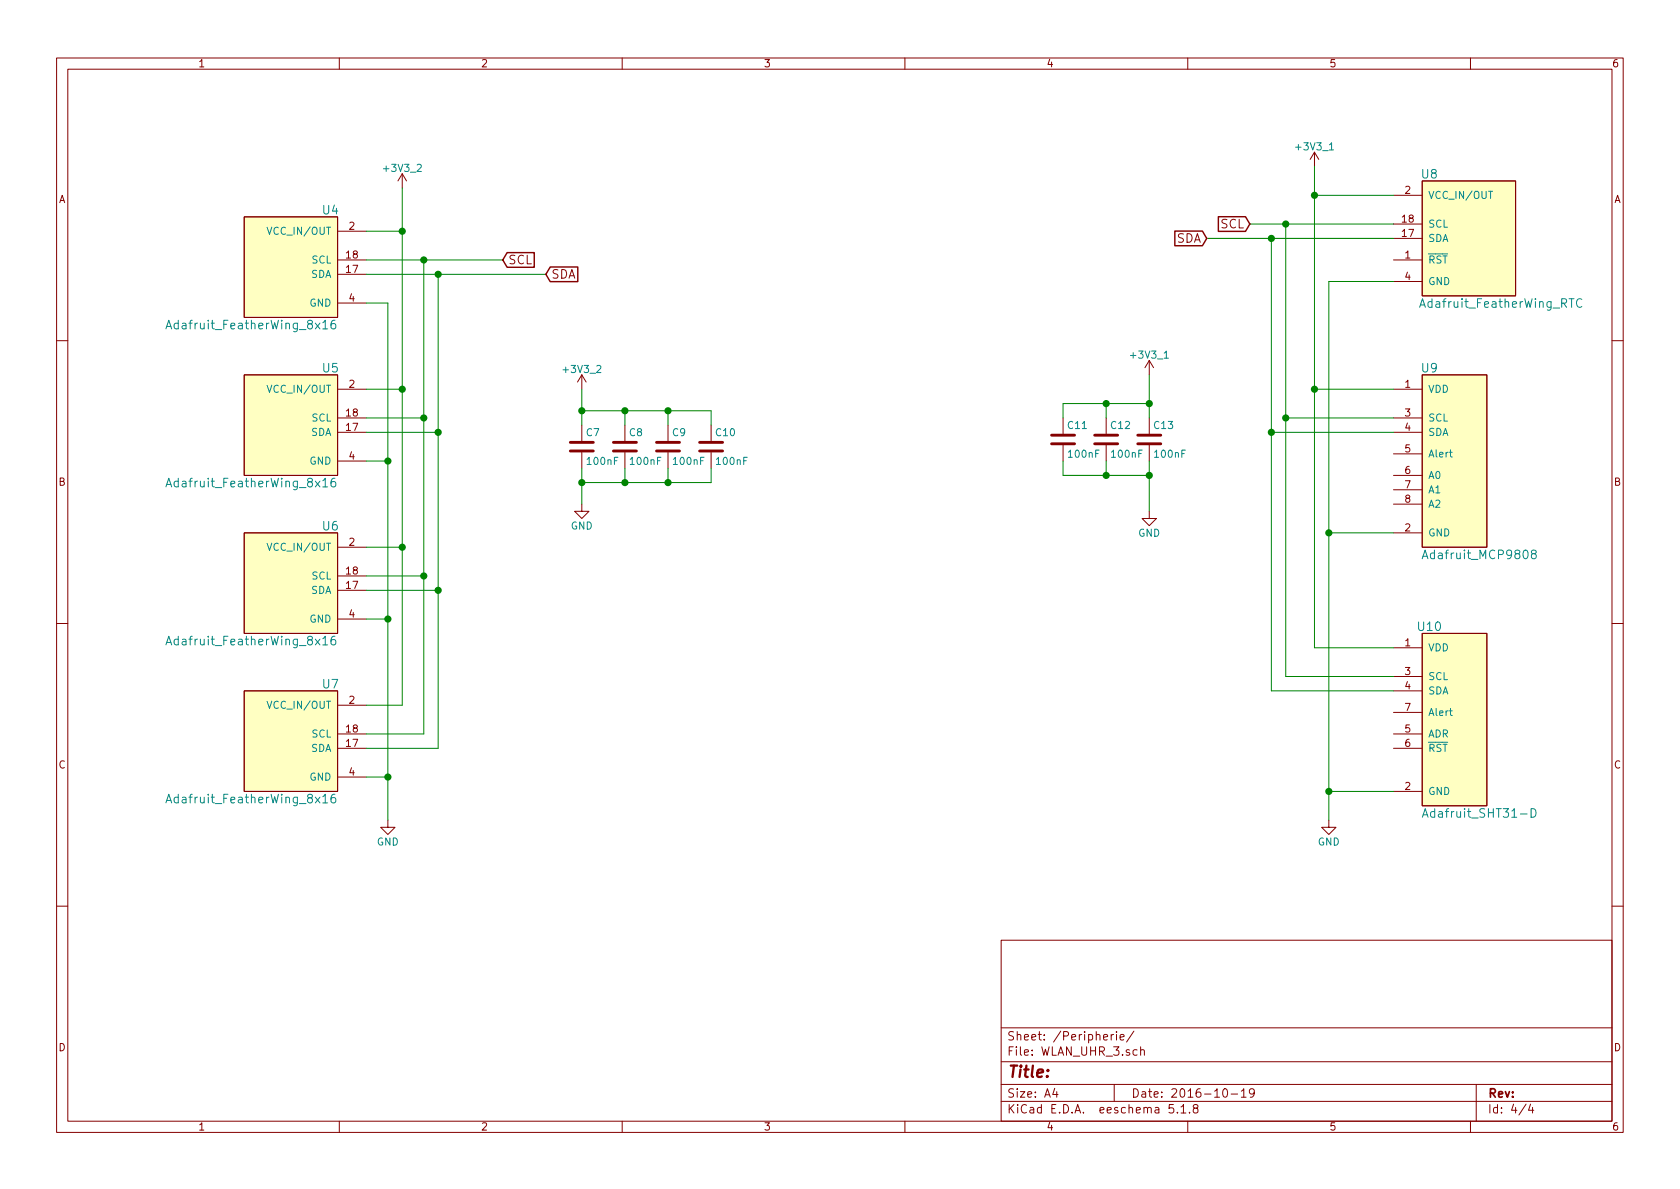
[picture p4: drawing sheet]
<svg xmlns="http://www.w3.org/2000/svg" width="297mm" height="210mm" viewBox="0 0 297 210" stroke-linecap="round" stroke-linejoin="round" font-family="sans-serif">
<g fill="none" stroke="#840000" stroke-width=".18">
<path d="M10 10.3h277v189.9h-277zM12 12.2h273v186.1h-273zM17.8 18h.1M60 10.3v1.9M110 10.3v1.9M160 10.3v1.9M210 10.3v1.9M260 10.3v1.9M293.4 11.7h.1M43.2 38.3h16.5v17.8h-16.5zM71.1 30.7l-.7 1.3M71.1 30.7v2.6"/>
<path d="M71.1 30.7l.8 1.3M232.4 26.9l-.8 1.3M232.4 26.9v2.6M232.4 26.9l.8 1.3M246.4 34.5h5.1M246.4 39.6h5.1M251.5 32h16.5v20.3h-16.5zM17.8 46h.1M59.7 46h5.1M59.7 40.9h5.1M59.7 53.6h5.1M59.7 48.5h5.1"/>
<path d="M246.4 46h5.1M246.4 49.8h5.1M246.4 42.2h5.1M10 60.2h2M17.8 73.9h.1M43.2 66.3h16.5v17.8h-16.5zM59.7 68.8h5.1M59.7 73.9h5.1M59.7 76.4h5.1M102.9 66.3l-.8 1.3M102.9 66.3v2.5M102.9 75.2v2.8"/>
<path d="M102.9 66.3l.7 1.3M110.5 75.2v2.8M118.1 75.2v2.8M125.7 75.2v2.8M188 73.9v2.8M188 78.7v2.8M195.6 73.9v2.8M195.6 78.7v2.8M203.2 63.7v2.6M203.2 73.9v2.8M203.2 78.7v2.8M203.2 63.7l-.8 1.3"/>
<path d="M203.2 63.7l.8 1.3M246.4 68.8h5.1M246.4 73.9h5.1M246.4 76.4h5.1M251.5 66.3h11.4v30.5h-11.4zM285 60.2h2M43.2 94.2h16.5v17.8h-16.5zM59.7 81.5h5.1M59.7 96.8h5.1M102.9 89.1v1.3h1.2l-1.2 1.3-1.3-1.3h1.3M102.9 80v2.8M110.5 80v2.8"/>
<path d="M118.1 80v2.8M125.7 80v2.8M203.2 90.4v1.3h1.3l-1.3 1.3-1.3-1.3h1.3M246.4 94.2h5.1M246.4 80.3h5.1M246.4 84.1h5.1M246.4 86.6h5.1M246.4 89.1h5.1M10 110.3h2M17.8 101.8h.1M59.7 109.5h5.1M59.7 104.4h5.1"/>
<path d="M59.7 101.8h5.1M246.4 114.5h5.1M246.4 119.6h5.1M251.5 112h11.4v30.5h-11.4zM285 110.3h2M43.2 122.2h16.5v17.7h-16.5zM59.7 129.8h5.1M59.7 132.3h5.1M59.7 124.7h5.1M59.7 137.4h5.1M246.4 139.9h5.1M246.4 122.2h5.1"/>
<path d="M246.4 129.8h5.1M246.4 132.3h5.1M246.4 126h5.1M68.6 145v1.3h1.2l-1.2 1.3-1.3-1.3h1.3M234.9 145v1.3h1.3l-1.3 1.3-1.2-1.3h1.2M10 160.2h2M177 166.3h108v32h-108zM285 160.2h2M60 198.3v1.9M110 198.3v1.9M160 198.3v1.9M177 194.8h108"/>
<path d="M177 191.8h108M177 187.8h108M177 181.8h108M186.5 192.5l-.4 1h1M186.8 193v1M196.5 182.9v1M196.9 182.9l-.4 .3M197 191.8v3M197.4 182.4v.2M197.4 182.9v1M198 183.4l.8-.1-.1-.3-.4-.1-.3 .2 .1 .7h.6M200.5 182.3l-1.3 2"/>
<path d="M201 185.7l-.4-.1-.3 .3 .1 .6 .2 .1 .4-.1M201.7 185.7h.1a.37 .37 0 0 1 .5 .1v.8M201.7 185.1v1.5M207.5 195.3h-.7l-.1 .7 .2-.1 .5 .1 .1 .2v.5l-.2 .1-.6-.1M208.2 196.7v.1M208.8 195.8l.4-.5v1.5M208.8 196.8h.9M210 198.3v1.9M210.3 196.7v.1M211.3 196l-.3-.3 .1-.3a.48 .48 0 0 1 .7 .1l-.1 .4a.52 .52 0 0 0-.6 .2 .52 .52 0 0 0 0 .6l.4 .1 .3-.1v-.4l-.3-.3M216.3 192.7l.4-.2a.94 .94 0 0 1 0 1.5 .79 .79 0 0 1-.4-1.3zM217.7 193.5h1.1"/>
<path d="M219.5 193l.4-.5v1.5M219.5 194h.8M221.8 193.2l-.3 .3h-.3l-.3-.3v-.4l.2-.2 .4-.1 .2 .2a1.13 1.13 0 0 1-.2 1.2l-.4 .1M260 198.3v1.9M261 191.8v6.5M269.8 195.2l-1.2 2M270.6 195.2l-.3 1.1h.9M271 195.8v1"/>
</g>
<g fill="#ffffc2" stroke="#ffffc2" stroke-width=".18">
<path d="M251.5 66.3h11.4v30.5h-11.4z"/>
<path d="M251.5 32h16.5v20.3h-16.5z"/>
<path d="M43.2 38.3h16.5v17.8h-16.5z"/>
<path d="M251.5 112h11.4v30.5h-11.4z"/>
<path d="M43.2 66.3h16.5v17.8h-16.5z"/>
<path d="M43.2 94.2h16.5v17.8h-16.5z"/>
<path d="M43.2 122.2h16.5v17.7h-16.5z"/>
</g>
<g fill="none" stroke="#008484" stroke-width=".18">
<path d="M235.1 26.5h.7M263.2 33.8h.7M29.3 58.2l.5-1.6 .6 1.6M29.5 57.7h.7M47.2 40.2l.5 1.2 .4-1.2M57.1 58.2h.8M59.2 56.6a.59 .59 0 0 0-.7 .7v.6l.2 .2 .4 .1 .2-.2 .1-.5-.2-.2-.4-.1-.3 .3M279.7 53a.62 .62 0 0 0-.8 0 .62 .62 0 0 0-.2 .7 .56 .56 0 0 0 .3 .6 .56 .56 0 0 0 .7-.1M47.2 68.1l.5 1.3 .4-1.3M205.8 63.3h.8M256.3 80h.5M256.5 79.5v1.1l.3 .2"/>
<path d="M29.3 86.1l.5-1.5 .6 1.5M29.5 85.7h.7M47.2 96.1l.5 1.2 .4-1.2M57.1 86.1h.8M59.2 84.6a.59 .59 0 0 0-.7 .6v.6l.2 .2 .4 .1 .2-.2 .1-.5-.2-.2h-.4l-.3 .2M251.5 98.8l.5-1.5 .5 1.5M271 97.9l-.2-.1v-.4l.2-.1 .6 .1v.2l-.1 .3-.7 .2v.5a.48 .48 0 0 0 .8 0 .48 .48 0 0 0-.1-.6l-.2-.1M29.3 114l.5-1.5 .6 1.5M29.5 113.6h.7M57.1 114h.8M59.2 112.5a.59 .59 0 0 0-.7 .7v.5l.2 .3h.4l.2-.1 .1-.5-.2-.2-.4-.1-.3 .3M47.2 124l.5 1.3 .4-1.3"/>
<path d="M256.3 125.7h.5M256.5 125.3v1.1l.3 .1M29.3 142l.5-1.5 .6 1.5M29.5 141.5h.7M57.1 142h.8M59.2 140.5a.59 .59 0 0 0-.7 .6v.6l.2 .2 .4 .1 .2-.2 .1-.5-.2-.2-.4-.1-.3 .3M251.5 144.5l.5-1.5 .5 1.5M251.6 144.1h.7M270.7 143a.77 .77 0 0 1 .9 .8 .77 .77 0 0 1-.9 .7z"/>
</g>
<g fill="none" stroke="#840000" stroke-width=".51">
<path d="M100.8 79.8h4.1M100.8 78.2h4.1M108.5 79.8h4M108.5 78.2h4M116.1 79.8h4M116.1 78.2h4M123.7 79.8h4.1M123.7 78.2h4.1M185.9 78.5h4.1M185.9 77h4.1M193.5 78.5h4.1M193.5 77h4.1"/>
<path d="M201.2 78.5h4M201.2 77h4"/>
</g>
<g fill="none" stroke="#008400" stroke-width=".18">
<path d="M71.1 33.3v91.4h-6.3M221 39.6h25.4M227.3 39.6v80h19.1M232.4 34.5h14M232.4 29.5v85h14M64.8 40.9h6.3M64.8 53.6h3.8v91.4M64.8 46h24.1M64.8 48.5h31.7M74.9 46v83.8h-10.1M77.5 48.5v83.8h-12.7M213.4 42.2h33"/>
<path d="M224.8 42.2v80h21.6M246.4 49.8h-11.5v95.2M64.8 68.8h6.3M64.8 73.9h10.1M64.8 76.4h12.7M102.9 72.6h22.8v2.6M102.9 68.8v6.4M110.5 72.6v2.6M118.1 72.6v2.6M195.6 71.4v2.5M203.2 71.4h-15.2v2.5M203.2 66.3v7.6"/>
<path d="M224.8 76.4h21.6M227.3 73.9h19.1M232.4 68.8h14M64.8 96.8h6.3M64.8 81.5h3.8M102.9 82.8v6.3M110.5 82.8v2.5M118.1 82.8v2.5M125.7 82.8v2.5h-22.8M188 81.5v2.6h15.2M195.6 81.5v2.6M203.2 81.5v8.9"/>
<path d="M234.9 94.2h11.5M64.8 109.5h3.8M64.8 101.8h10.1M64.8 104.4h12.7M64.8 137.4h3.8M234.9 139.9h11.5"/>
</g>
<path d="M215.4 38.3h4.8l.8 1.3-.8 1.3h-4.8zM89.7 44.7h4.8v2.6h-4.8l-.8-1.3zM97.3 47.2h4.9v2.6h-4.9l-.8-1.3zM207.7 40.9h4.9l.8 1.3-.8 1.3h-4.9z" fill="none" stroke="#840000" stroke-width=".25"/>
<g fill="#008400" stroke="#008400" stroke-width=".25">
<circle cx="102.9" cy="85.3" r=".51"/>
<circle cx="195.6" cy="84.1" r=".51"/>
<circle cx="203.2" cy="84.1" r=".51"/>
<circle cx="110.5" cy="85.3" r=".51"/>
<circle cx="118.1" cy="85.3" r=".51"/>
<circle cx="195.6" cy="71.4" r=".51"/>
<circle cx="203.2" cy="71.4" r=".51"/>
<circle cx="232.4" cy="34.5" r=".51"/>
<circle cx="227.3" cy="39.6" r=".51"/>
<circle cx="227.3" cy="73.9" r=".51"/>
<circle cx="224.8" cy="42.2" r=".51"/>
<circle cx="224.8" cy="76.4" r=".51"/>
<circle cx="74.9" cy="46" r=".51"/>
<circle cx="77.5" cy="48.5" r=".51"/>
<circle cx="74.9" cy="73.9" r=".51"/>
<circle cx="77.5" cy="76.4" r=".51"/>
<circle cx="74.9" cy="101.8" r=".51"/>
<circle cx="77.5" cy="104.4" r=".51"/>
<circle cx="232.4" cy="68.8" r=".51"/>
<circle cx="118.1" cy="72.6" r=".51"/>
<circle cx="71.1" cy="40.9" r=".51"/>
<circle cx="71.1" cy="68.8" r=".51"/>
<circle cx="71.1" cy="96.8" r=".51"/>
<circle cx="235" cy="139.9" r=".51"/>
<circle cx="235" cy="94.2" r=".51"/>
<circle cx="68.6" cy="81.5" r=".51"/>
<circle cx="68.6" cy="109.5" r=".51"/>
<circle cx="68.6" cy="137.4" r=".51"/>
<circle cx="102.9" cy="72.6" r=".51"/>
<circle cx="110.5" cy="72.6" r=".51"/>
</g>
<text font-size="2.8" fill="#840000" x="178" y="190.5">Title:</text>
<g font-size="2.1" fill="#008484">
<text x="251.4" y="31.6">U8</text>
<text x="57.1" y="37.9">U4</text>
<text x="30.4" y="58.2">Adafruit_FeatherWing_8x16</text>
<text x="251.6" y="54.4">Adafruit_FeatherWing_RTC</text>
<text x="57.1" y="65.9">U5</text>
<text x="251.4" y="65.9">U9</text>
<text x="30.4" y="86.2">Adafruit_FeatherWing_8x16</text>
<text x="57.1" y="93.8">U6</text>
<text x="252.2" y="98.9">Adafruit_MCP9808</text>
<text x="250.8" y="111.6">U10</text>
<text x="30.4" y="114.1">Adafruit_FeatherWing_8x16</text>
<text x="57.1" y="121.7">U7</text>
<text x="30.4" y="142.1">Adafruit_FeatherWing_8x16</text>
<text x="252.6" y="144.6">Adafruit_SHT31-D</text>
</g>
<g font-size="2.1" fill="#840000">
<text x="215.8" y="40.4">SCL</text>
<text x="89.8" y="46.7">SCL</text>
<text x="208" y="42.9">SDA</text>
<text x="97.4" y="49.3">SDA</text>
<text x="178" y="184">Sheet: /Peripherie/</text>
<text x="178" y="186.7">File: WLAN_UHR_3.sch</text>
<text x="178" y="196.9">KiCad E.D.A. eeschema 5.1.8</text>
<text x="178" y="194.1">Size: A4</text>
<text x="200" y="194.1">Date: 2016-10-19</text>
<text x="263" y="194.1">Rev:</text>
<text x="263" y="196.9">Id: 4/4</text>
</g>
<g font-size="1.8" fill="#840000">
<text x="35" y="11.9">1</text>
<text x="85" y="11.9">2</text>
<text x="135" y="11.9">3</text>
<text x="185" y="11.9">4</text>
<text x="235" y="11.9">5</text>
<text x="285" y="11.9">6</text>
<text x="10.4" y="35.9">A</text>
<text x="248.4" y="34.3">2</text>
<text x="285.4" y="35.9">A</text>
<text x="61.7" y="40.6">2</text>
<text x="248" y="41.9">17</text>
<text x="248" y="39.4">18</text>
<text x="61.3" y="45.7">18</text>
<text x="248.4" y="45.7">1</text>
<text x="61.3" y="48.3">17</text>
<text x="61.7" y="53.3">4</text>
<text x="248.4" y="49.5">4</text>
<text x="61.7" y="68.6">2</text>
<text x="248.4" y="68.6">1</text>
<text x="61.3" y="76.2">17</text>
<text x="61.3" y="73.7">18</text>
<text x="248.4" y="73.7">3</text>
<text x="248.4" y="76.2">4</text>
<text x="61.7" y="81.3">4</text>
<text x="248.4" y="80">5</text>
<text x="248.4" y="83.8">6</text>
<text x="10.4" y="85.9">B</text>
<text x="248.4" y="86.4">7</text>
<text x="248.4" y="88.9">8</text>
<text x="285.4" y="85.9">B</text>
<text x="248.4" y="94">2</text>
<text x="61.3" y="101.6">18</text>
<text x="61.7" y="96.5">2</text>
<text x="61.3" y="104.1">17</text>
<text x="61.7" y="109.2">4</text>
<text x="248.4" y="114.3">1</text>
<text x="248.4" y="119.4">3</text>
<text x="61.7" y="124.5">2</text>
<text x="248.4" y="121.9">4</text>
<text x="248.4" y="125.7">7</text>
<text x="61.3" y="129.5">18</text>
<text x="248.4" y="129.5">5</text>
<text x="10.4" y="135.9">C</text>
<text x="61.3" y="132.1">17</text>
<text x="61.7" y="137.2">4</text>
<text x="248.4" y="132.1">6</text>
<text x="285.4" y="135.9">C</text>
<text x="248.4" y="139.7">2</text>
<text x="10.4" y="185.9">D</text>
<text x="285.4" y="185.9">D</text>
<text x="35" y="199.9">1</text>
<text x="85" y="199.9">2</text>
<text x="135" y="199.9">3</text>
<text x="185" y="199.9">4</text>
<text x="235" y="199.9">5</text>
<text x="285" y="199.9">6</text>
</g>
<g font-size="1.8" fill="#008484">
<text x="229.3" y="26.6">+3V3_1</text>
<text x="68" y="30.4">+3V3_2</text>
<text x="252.5" y="35.2">VCC_IN/OUT</text>
<text x="48" y="41.5">VCC_IN/OUT</text>
<text x="252.5" y="40.3">SCL</text>
<text x="55.1" y="46.6">SCL</text>
<text x="252.5" y="46.6">RST</text>
<text x="252.5" y="42.8">SDA</text>
<text x="54.9" y="49.1">SDA</text>
<text x="252.5" y="50.4">GND</text>
<text x="54.7" y="54.2">GND</text>
<text x="99.8" y="66">+3V3_2</text>
<text x="200.1" y="63.4">+3V3_1</text>
<text x="48" y="69.5">VCC_IN/OUT</text>
<text x="252.5" y="69.5">VDD</text>
<text x="54.9" y="77.1">SDA</text>
<text x="55.1" y="74.5">SCL</text>
<text x="103.7" y="77.1">C7</text>
<text x="111.3" y="77.1">C8</text>
<text x="118.9" y="77.1">C9</text>
<text x="126.6" y="77.1">C10</text>
<text x="188.9" y="75.9">C11</text>
<text x="196.5" y="75.9">C12</text>
<text x="204.1" y="75.9">C13</text>
<text x="252.5" y="74.5">SCL</text>
<text x="252.5" y="77.1">SDA</text>
<text x="54.7" y="82.2">GND</text>
<text x="104" y="82.2">100nF</text>
<text x="111.6" y="82.2">100nF</text>
<text x="119.2" y="82.2">100nF</text>
<text x="126.8" y="82.2">100nF</text>
<text x="189.1" y="80.9">100nF</text>
<text x="196.7" y="80.9">100nF</text>
<text x="204.3" y="80.9">100nF</text>
<text x="252.5" y="80.9">Alert</text>
<text x="252.5" y="84.7">A0</text>
<text x="252.5" y="87.2">A1</text>
<text x="252.5" y="89.8">A2</text>
<text x="100.9" y="93.6">GND</text>
<text x="201.2" y="94.9">GND</text>
<text x="252.5" y="94.9">GND</text>
<text x="48" y="97.4">VCC_IN/OUT</text>
<text x="54.9" y="105">SDA</text>
<text x="55.1" y="102.5">SCL</text>
<text x="54.7" y="110.1">GND</text>
<text x="252.5" y="115.2">VDD</text>
<text x="48" y="125.3">VCC_IN/OUT</text>
<text x="252.5" y="120.3">SCL</text>
<text x="252.5" y="122.8">SDA</text>
<text x="55.1" y="130.4">SCL</text>
<text x="252.5" y="130.4">ADR</text>
<text x="252.5" y="126.6">Alert</text>
<text x="54.9" y="133">SDA</text>
<text x="252.5" y="133">RST</text>
<text x="54.7" y="138">GND</text>
<text x="252.5" y="140.6">GND</text>
<text x="66.6" y="149.5">GND</text>
<text x="233" y="149.5">GND</text>
</g>
</svg>
